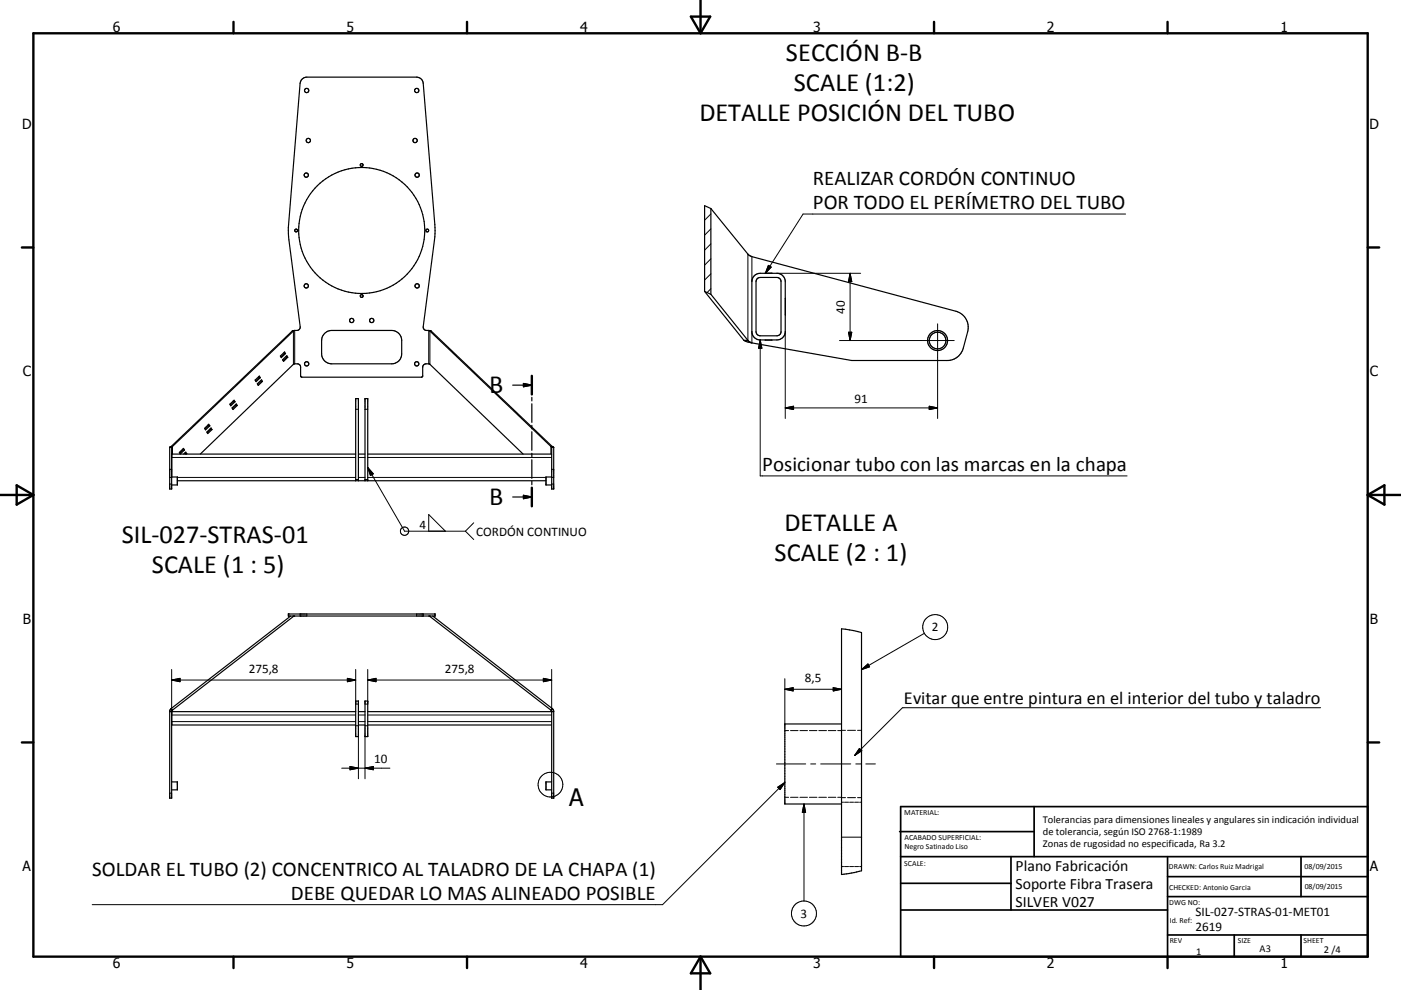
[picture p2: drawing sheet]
<svg xmlns="http://www.w3.org/2000/svg" width="420mm" height="297mm" viewBox="0 0 420 297" stroke-linecap="round" stroke-linejoin="round" font-family="sans-serif">
<g fill="none" stroke="#000" stroke-width=".36">
<path d="M213.1 62.6l-1.9-.9v25.7M213.1 62.6v25.7M213.1 62.6l11.2 13.8 1.1 .6 61.2 16.4a5 5 0 0 1 3.5 6.1l-1.3 5a5 5 0 0 1-4.9 3.7h-28.6l-29.9-5.3M87.6 99.3h.4M87.6 99.3l-36.3 34.6M88 99.3l-36.3 34.6M88.1 99.2l-.5 .1M88.1 99.2l-.1 .1M88.3 99.1a1.18 1.18 0 0 0 1.7-1.1l-3.4-26-.2-2.8 3.6-44.2a2.05 2.05 0 0 1 2-1.9h32.9a2.02 2.02 0 0 1 2 1.9l3.5 44.2-.1 2.8-3.4 26a1.17 1.17 0 0 0 1.6 1.1l.2 .1M88.3 99.1l-.2 .1M128.7 99.2l.2 .1M128.7 99.2l.6 .1"/>
<path d="M128.9 99.3h.4M128.9 99.3l36.3 34.6M129.3 99.3l36.2 34.6M211.2 87.4l1.9 .9M211.2 87.4l11.8 14.7M213.1 88.3l11.1 13.8M226.3 82.6l1.3-.6h5.3a2.5 2.5 0 0 1 2.5 2.5v15a2.55 2.55 0 0 1-2.5 2.5h-5a2.5 2.5 0 0 1-2.5-2.5v-15l.2-1.1zM227 83.6l.9-.4h5a1.22 1.22 0 0 1 1.3 1.3v15a1.26 1.26 0 0 1-1.3 1.2h-5a1.26 1.26 0 0 1-1.2-1.2v-15zM229.4 82h2M235.4 89.5h.1M235.4 94.5h.1M76.5 114l1.3-1.2 .2 .5-1.2 1.2z"/>
<path d="M77.1 115.1l1.3-1.1 .3 .4-1.3 1.2zM77.5 113.1l.2 .2M77.7 113.3l-1.1 1M77.7 113.3h.3M78.2 114.2l.1 .2M78.3 114.4h.4M78.3 114.4l-1 1M84.1 106.8l1.2-1.2 .3 .5-1.3 1.2zM84.7 107.9l1.3-1.2 .3 .5-1.3 1.2zM85.1 105.8l.1 .3M85.2 106.1h.4M85.2 106.1l-1 1"/>
<path d="M85.8 106.9l.1 .3M85.9 107.2h.4M85.9 107.2l-1 1M97.3 100l1-.6 1.1-.3h18a3 3 0 0 1 3 3.1v4a2.96 2.96 0 0 1-3 3h-18a3 3 0 0 1-3-3l.1-4.4 .2-.8zM153.7 115.5h5.7M156.9 115l2.5 .5-2.5 .5zM159.4 112.8v5.5M159.4 119.2v1.1M223 102.1h1.2M223 102.1l2.4 .8M224.2 102.1l1.2 .8M229.4 102h.1"/>
<path d="M231.4 102h.1M50.9 134.2v12.5h.6v-12.5M50.9 134.2h.6M50.9 134.2h.1M51.3 133.9h.4M51.3 133.9l-.4 .3M51.5 136.2h55.1M51.7 133.9l-.2 .3M53.8 135.7l1.2-1.2 .3 .5-1.2 1.2zM54.8 134.8l.1 .2M54.9 135h.4M54.9 135l-1 1"/>
<path d="M55.5 135.9l.1 .2M55.6 136.1h.4M55.6 136.1l-.1 .1M56 136.1l-.3-.5-.6 .6M56 136.1l-.1 .1M60 136.2l28-26.9 .3-.1h1.1l.6 .5 .1 3.1 .4 .4h35.8l.4-.3 .1-3.2 .7-.5h1.2l28.1 27M61.3 128.5l1.3-1.2 .3 .5-1.3 1.2zM62 129.6l1.3-1.2 .3 .5-1.3 1.2zM62.4 127.5l.1 .3M62.5 127.8h.4M62.5 127.8l-1 1M63 128.6l.2 .3"/>
<path d="M63.2 128.9h.4M63.2 128.9l-1 1M68.9 121.3l1.3-1.2 .3 .4-1.3 1.2zM69.6 122.4l1.2-1.2 .3 .4-1.2 1.3zM69.9 120.3l.2 .2M70.1 120.5h.4M70.1 120.5l-1 1M70.6 121.4l.2 .2M70.8 121.6h.3M70.8 121.6l-1.1 1M107.5 136.2h1.9M110.2 136.2h55.2"/>
<path d="M159.4 121.1v5.6M159.4 127.6v1.1M159.4 129.5v5.6M159.4 136v1M159.4 137.9v5.6M165.2 133.9l.2 .3v12.5h.6v-12.5M165.2 133.9h.3M165.4 134.2h.6M165.5 133.9l.4 .2M165.9 134.1l.1 .1M51.5 143.1h1.7v2.4h-1.7M53.2 144.2h110.5"/>
<path d="M106.6 144.2v-24.6h.9v24.6M109.4 144.2v-24.6h.8v24.6M153.7 149.1h5.7M156.9 148.6l2.5 .5-2.5 .5zM159.4 144.4v1M159.4 146.3v5.6M165.4 143.1h-1.7v2.4h1.7M86.4 184.2h44v.6h-44zM87.2 184.8l-35.9 27.8M87.9 184.8l.1 .1M88 184.9l-36.3 28.1M88.2 184.8l-.2 .1"/>
<path d="M128.6 184.8l.3 .1M128.9 184.9l36.3 28.1M129 184.8l-.1 .1M129 184.8h.1M129.7 184.8l35.8 27.8M252.3 188.7l6 1.1v71.4l-6 1.2zM50.9 213.5h55.7M51.3 212.6l-.4 .8v26.1h.6v-26.1l.2-.4M51.3 212.6l.4 .4M51.5 217.5h55.1M106.6 210.3h.9v10.7h-.9zM107.5 213.5h1.9"/>
<path d="M107.5 217.5h1.9M109.4 210.3h.8v10.7h-.8zM110.2 213.5h55.8M110.2 217.5h55.2M165.5 212.6l.5 .8v26.1h-.6v-26.1l-.2-.4M165.5 212.6l-.3 .4M252.3 217.2h-17v24h17M51.5 234.6h1.7v2.4h-1.7M165.4 234.6h-1.7v2.4h1.7"/>
<circle cx="91.9" cy="27.2" r=".64"/>
<circle cx="124.9" cy="27.1" r=".63"/>
<circle cx="91.8" cy="52.5" r=".63"/>
<circle cx="92.4" cy="42.2" r=".64"/>
<circle cx="108.4" cy="49.5" r=".42"/>
<circle cx="124.4" cy="42.2" r=".64"/>
<circle cx="125" cy="52.5" r=".65"/>
<circle cx="88.8" cy="69.2" r=".42"/>
<circle cx="108.4" cy="69.2" r="18.9"/>
<circle cx="128.1" cy="69.2" r=".42"/>
<circle cx="91.8" cy="85.8" r=".64"/>
<circle cx="105.4" cy="96.1" r=".63"/>
<circle cx="108.4" cy="88.8" r=".42"/>
<circle cx="111.4" cy="96.2" r=".64"/>
<circle cx="125.1" cy="85.8" r=".65"/>
<circle cx="91.9" cy="109.1" r=".64"/>
<circle cx="124.9" cy="109.2" r=".65"/>
<circle cx="281.1" cy="102.2" r="3"/>
<circle cx="281.1" cy="102.2" r="2.49"/>
</g>
<g fill="none" stroke="#000" stroke-width=".3">
<path d="M213.1 77.6l-1.9 2M213.1 73.2l-1.9 1.9M213.1 68.7l-1.9 1.9M213.1 64.2l-1.9 1.9M224.2 76.2v25.9M225.4 77v7.5M230.4 79.6l.8 .5-1.7 1.9zM337.5 64.2h-96.7l-11.3 17.8M88 99.3v10M88.3 99.1v10.1M128.5 99.1v10.1M128.9 99.3v10"/>
<path d="M213.1 86.6l-1.1 1.2M213.1 82.1l-1.9 1.9M225.4 99.5v3.4M232.9 82h25.1M235.4 99.5v26.1M254.4 99.7h1l-.5 2.5zM254.9 82v20.2M254.9 82l.5 2.5h-1zM281.1 97.2v28.4M227.9 102v40.8h110M227.9 102l.5 2.5h-1zM251.7 102.2h34.4"/>
<path d="M51.5 137.2h55.1M51.7 133.9v2.3M106.6 122.8h.9M107.5 137.2h1.9M109.4 122.8h.8M110.2 137.2h55.2M165.2 133.9v2.3M235.4 122.4h45.7M235.4 122.4l2.5-.5v1zM278.6 121.9l2.5 .5-2.5 .5zM50.9 145.2h.6M50.9 143.2h.6"/>
<path d="M50.9 140.8h.6M53.2 143.2h53.4M106.6 143.9h.9M107.5 143.2h1.9M109.4 143.9h.8M110.2 143.2h53.5M110.2 140.2l11.1 19.2h18.2M110.2 140.2l1.7 1.9-.8 .6zM128.5 159.4v-5l5 5M139.5 159.4l2.5 2.5M142 156.9l-2.5 2.5M165.4 145.2h.6"/>
<path d="M165.4 143.2h.6M165.4 140.8h.6M86.5 184.2v.6M90 184.2v.6M92 184.2v.6M124.9 184.2v.6M126.9 184.2v.6M130.4 184.2v.6M277.1 190l-18.8 10.9M51.5 204h55.1M51.5 204l2.5-.5v1zM51.5 200.8v12.7"/>
<path d="M51.5 214.5h55.1M51.5 216.5h55.1M104.2 203.5l2.4 .5-2.4 .5zM106.6 217.7h.9M106.6 200.8v10.4h.9M107.5 214.5h1.9M107.5 216.5h1.9M109.4 217.7h.8M110.2 214.5h55.2M110.2 216.5h55.2M110.2 200.8v10.4h-.8M110.2 204h55.2"/>
<path d="M110.2 204l2.5-.5v1zM162.9 203.5l2.5 .5-2.5 .5zM165.4 200.8v12.7M235.3 219.2h1.1M235.3 206.8h17M235.3 206.8l2.5-.5v1zM235.3 203.6v13.6M237 219.2h2.3M239.8 219.2h2.3M242.7 219.2h2.2M245.5 219.2h2.3M248.3 219.2h2.3"/>
<path d="M249.8 206.3l2.5 .5-2.5 .5zM251.2 219.2h1.1M252.3 219.1h1.2M254.1 219.1h2.4M257.1 219.1h1.2M258.3 200.9l1.9-1.7 .5 .9zM395.9 212.3h-125.3l-14.4 14.4M50.9 238h.6M102.4 230.5h14.5M104.9 230l2.6 .5-2.6 .4zM107.5 221v12.6M109.4 230.5l2.5-.5v.9z"/>
<path d="M109.4 221v12.6M165.4 238h.6M232.8 229.2h8.7M233.2 236.2l2.1-1.4-1.4 2.1zM235.3 239.2h1.1M235.3 234.8l-36.7 36.6h-171M237 239.2h2.3M239.8 239.2h2.3M242.7 239.2h2.2M243.1 229.2h1.4M245.5 239.2h2.3M246 229.2h9.1"/>
<path d="M248.3 239.2h2.3M251.2 239.2h1.1M252.3 239.3h1.2M254.1 239.3h2.4M256.6 229.2h1.5M257.1 239.3h1.2M257.7 224.5l.7 .7-2.2 1.5zM259.6 229.2h2.9M241 241.2v29.1M241 241.2l.5 2.5h-1zM252.3 251.2h6M252.3 260h.6"/>
<path d="M252.3 240.7h.6M253.2 260h1.2M253.2 240.7h1.2M254.7 260h1.2M254.7 240.7h1.2M256.2 260h1.2M256.2 240.7h1.2M257.7 260h.6M257.7 240.7h.6"/>
<circle cx="121.3" cy="159.4" r="1.25"/>
<circle cx="280.4" cy="188.1" r="3.7"/>
<circle cx="165" cy="235.4" r="3.7"/>
<circle cx="241" cy="274.1" r="3.8"/>
</g>
<g fill="#000">
<circle cx="86.4" cy="184.8" r=".18"/>
<circle cx="86.4" cy="184.2" r=".18"/>
</g>
<g fill="none" stroke="#000" stroke-width=".71">
<path d="M10 10h400v277h-400zM70 6.6v3.4M140 6.6v3.4M207.1 5h5.8l-2.9 5zM210 0v10M280 6.6v3.4M350 6.6v3.4M6.6 74.2h3.4M410 74.2h3.5M159.4 112.8v5.5M0 148.5h10M5 145.6l5 2.9-5 2.9z"/>
<path d="M159.4 146.3v5.6M410 148.5h10.1M410 148.5l5.1-2.9v5.8zM6.6 222.7h3.4M410 222.7h3.5M70 287v3.4M140 287v3.4M210 287v10M210 287l2.9 5h-5.8zM280 287v3.4M350 287v3.4"/>
</g>
<g fill="none" stroke="#000" stroke-width=".51">
<path d="M269.7 249.5h40.3M270 242h140v45h-140zM270 257h140M303.1 257v16M310 242v15M350 257v30M390.1 257v12M270 265h33.1M270 273h80M350 269h60M350 263h60M350 280.5h60"/>
<path d="M370 280.5v6.5M390.1 280.5v6.5"/>
</g>
<path d="M156.9 115l2.5 .5-2.5 .5zM156.9 148.6l2.5 .5-2.5 .5z" fill="#000" stroke="#000" stroke-width=".36"/>
<g fill="#000" stroke="#000" stroke-width=".3">
<path d="M230.4 79.6l.8 .5-1.7 1.9zM254.4 99.7h1l-.5 2.5zM254.9 82l.5 2.5h-1zM227.9 102l.5 2.5h-1zM235.4 122.4l2.5-.5v1zM278.6 121.9l2.5 .5-2.5 .5zM110.2 140.2l1.7 1.9-.8 .6zM258.3 200.9l1.9-1.7 .5 .9zM51.5 204l2.5-.5v1zM104.2 203.5l2.4 .5-2.4 .5zM110.2 204l2.5-.5v1zM162.9 203.5l2.5 .5-2.5 .5z"/>
<path d="M235.3 206.8l2.5-.5v1zM249.8 206.3l2.5 .5-2.5 .5zM104.9 230l2.6 .5-2.6 .4zM109.4 230.5l2.5-.5v.9zM233.2 236.2l2.1-1.4-1.4 2.1zM257.7 224.5l.7 .7-2.2 1.5zM241 241.2l.5 2.5h-1z"/>
</g>
<g font-size="7.9">
<text x="235.6" y="18.2">SECCIÓN B-B</text>
<text x="238" y="27.3">SCALE (1:2)</text>
<text x="209.7" y="36.2">DETALLE POSICIÓN DEL TUBO</text>
<text x="146.6" y="118">B</text>
<text x="146.6" y="151.6">B</text>
<text x="235.2" y="159.3">DETALLE A</text>
<text x="36.5" y="162.8">SIL-027-STRAS-01</text>
<text x="45.6" y="171.9">SCALE (1 : 5)</text>
<text x="232.2" y="168.3">SCALE (2 : 1)</text>
</g>
<text font-size="7.2" x="170.7" y="241.8">A</text>
<g font-size="6.3">
<text x="243.7" y="55.6">REALIZAR CORDÓN CONTINUO</text>
<text x="243.7" y="62.8">POR TODO EL PERÍMETRO DEL TUBO</text>
<text x="228.5" y="141.4">Posicionar tubo con las marcas en la chapa</text>
<text x="27.6" y="262.8">SOLDAR EL TUBO (2) CONCENTRICO AL TALADRO DE LA CHAPA (1)</text>
<text x="87.2" y="270">DEBE QUEDAR LO MAS ALINEADO POSIBLE</text>
</g>
<text font-size="5.5" x="271" y="211.1">Evitar que entre pintura en el interior del tubo y taladro</text>
<g font-size="4.7">
<text x="304.5" y="261.2">Plano Fabricación</text>
<text x="304.5" y="266.6">Soporte Fibra Trasera</text>
<text x="304.5" y="272">SILVER V027</text>
</g>
<g font-size="4.2">
<text x="33.9" y="9.6">6</text>
<text x="103.9" y="9.6">5</text>
<text x="173.9" y="9.6">4</text>
<text x="243.8" y="9.6">3</text>
<text x="313.9" y="9.6">2</text>
<text x="383.9" y="9.6">1</text>
<text x="6.7" y="38.7">D</text>
<text x="410.5" y="38.7">D</text>
<text x="6.9" y="112.9">C</text>
<text x="410.7" y="112.9">C</text>
<text x="6.9" y="187.1">B</text>
<text x="410.7" y="187.1">B</text>
<text x="6.8" y="261.4">A</text>
<text x="410.7" y="261.4">A</text>
<text x="33.9" y="290.4">6</text>
<text x="103.9" y="290.4">5</text>
<text x="173.9" y="290.4">4</text>
<text x="243.8" y="290.4">3</text>
<text x="313.9" y="290.4">2</text>
<text x="383.9" y="290.4">1</text>
</g>
<g font-size="3.9">
<text x="253.3" y="94.1" transform="rotate(-90 253.3 94.1)">40</text>
<text x="256.2" y="120.8">91</text>
<text x="125.8" y="158.6">4</text>
<text x="142.7" y="161">CORDÓN CONTINUO</text>
<text x="279.4" y="189.4">2</text>
<text x="74.6" y="201.9">275,8</text>
<text x="133.3" y="201.9">275,8</text>
<text x="241.3" y="204.7">8,5</text>
<text x="112.2" y="228.9">10</text>
<text x="240" y="275.3">3</text>
<text x="358.4" y="274.9">SIL-027-STRAS-01-MET01</text>
<text x="358.4" y="279.4">2619</text>
</g>
<g font-size="3.1">
<text x="312.7" y="246.8">Tolerancias para dimensiones lineales y angulares sin indicación individual</text>
<text x="312.7" y="250.4">de tolerancia, según ISO 2768-1:1989</text>
<text x="312.7" y="254">Zonas de rugosidad no especificada, Ra 3.2</text>
<text x="358.6" y="286.5">1</text>
<text x="377.6" y="285.6">A3</text>
<text x="396.9" y="285.9">2 /4</text>
</g>
<g font-size="2.4">
<text x="271.1" y="244.4">MATERIAL:</text>
<text x="271.2" y="252">ACABADO SUPERFICIAL:</text>
<text x="271.2" y="254.7">Negro Satinado Liso</text>
<text x="271.1" y="259.7">SCALE:</text>
<text x="350.4" y="260.8">DRAWN: Carlos Ruiz Madrigal</text>
<text x="391.1" y="260.6">08/09/2015</text>
<text x="350.5" y="267">CHECKED: Antonio Garcia</text>
<text x="391.2" y="266.7">08/09/2015</text>
<text x="350.5" y="271.4">DWG NO:</text>
<text x="350.7" y="276.9">Id. Ref:</text>
<text x="350.7" y="282.8">REV</text>
<text x="371.1" y="282.9">SIZE</text>
<text x="390.8" y="283">SHEET</text>
</g>
</svg>
